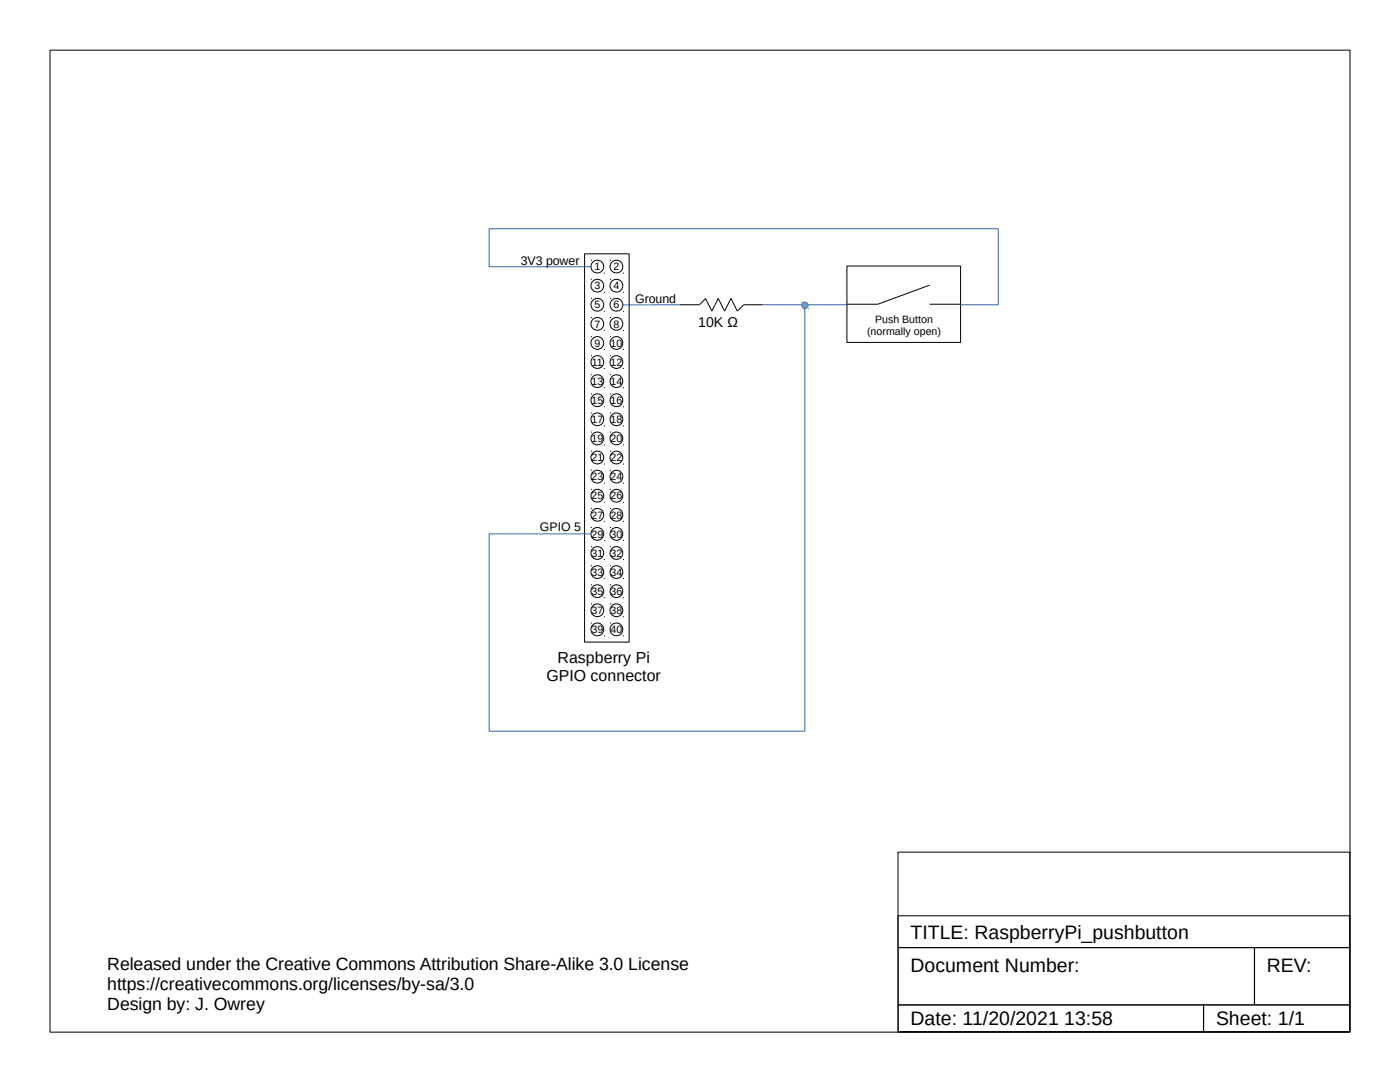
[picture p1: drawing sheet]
<svg xmlns="http://www.w3.org/2000/svg" width="279mm" height="216mm" viewBox="0 0 279 216" stroke-linecap="round" stroke-linejoin="round" font-family="sans-serif">
<g fill="none" stroke="#000" stroke-width=".2">
<path d="M10 10h259.4v195.9h-259.4zM116.7 50.6h8.9v77.5h-8.9zM117.9 51.9h.1M117.9 55.7h.1M117.9 59.5h.1M120.5 54.5h.1M120.5 58.3h.1M121.7 51.9h.1M121.7 55.7h.1M121.7 59.5h.1M124.3 54.5h.1M124.3 58.3h.1"/>
<path d="M140.8 59.5l1.3 2.6 1.2-2.6 1.3 2.6 1.3-2.6 1.2 2.6 1.3-1.3h3.8M140.8 59.6l-1.2 1.2M169 53.1h22.7v15.2h-22.7zM185.5 56.9l-10.3 3.8h-6.2M117.9 63.3h.1M117.9 67.2h.1M117.9 71h.1M117.9 74.8h.1M117.9 78.6h.1M120.5 62.1h.1M120.5 65.9h.1M120.5 69.7h.1"/>
<path d="M120.5 73.5h.1M120.5 77.4h.1M121.7 63.3h.1M121.7 67.2h.1M121.7 71h.1M121.7 74.8h.1M121.7 78.6h.1M124.3 62.1h.1M124.3 65.9h.1M124.3 69.7h.1M124.3 73.5h.1M124.3 77.4h.1"/>
<path d="M135.7 60.8h3.8M185.5 60.7h6.2M117.9 82.4h.1M117.9 86.2h.1M117.9 90h.1M117.9 93.8h.1M117.9 97.6h.1M120.5 81.2h.1M120.5 85h.1M120.5 88.8h.1M120.5 92.6h.1M120.5 96.4h.1"/>
<path d="M121.7 82.4h.1M121.7 86.2h.1M121.7 90h.1M121.7 93.8h.1M121.7 97.6h.1M124.3 81.2h.1M124.3 85h.1M124.3 88.8h.1M124.3 92.6h.1M124.3 96.4h.1M117.9 101.4h.1M117.9 105.3h.1"/>
<path d="M117.9 109.1h.1M117.9 112.9h.1M117.9 116.7h.1M120.5 100.2h.1M120.5 104h.1M120.5 107.8h.1M120.5 111.6h.1M120.5 115.5h.1M120.5 119.3h.1M121.7 101.4h.1M121.7 105.3h.1M121.7 109.1h.1"/>
<path d="M121.7 112.9h.1M121.7 116.7h.1M124.3 100.2h.1M124.3 104h.1M124.3 107.8h.1M124.3 111.6h.1M124.3 115.5h.1M124.3 119.3h.1M117.9 120.5h.1M117.9 124.3h.1M120.5 123.1h.1M120.5 126.9h.1"/>
<path d="M121.7 120.5h.1M121.7 124.3h.1M124.3 123.1h.1M124.3 126.9h.1M179.2 170h90.2v35.9h-90.2zM179.2 182.7h90.2v6.4h-90.2zM179.2 189.1h71.2v11.4h-71.2zM250.3 189.1h19.1v11.4h-19.1zM179.2 200.5h61v5.3h-61zM240.2 200.5h29.2v5.3h-29.2z"/>
<circle cx="119.2" cy="57" r="1.28"/>
<circle cx="119.2" cy="53.2" r="1.28"/>
<circle cx="123" cy="57" r="1.28"/>
<circle cx="123" cy="53.2" r="1.28"/>
<circle cx="119.2" cy="76.1" r="1.28"/>
<circle cx="119.2" cy="79.9" r="1.28"/>
<circle cx="119.2" cy="68.4" r="1.28"/>
<circle cx="119.2" cy="60.8" r="1.28"/>
<circle cx="119.2" cy="72.2" r="1.28"/>
<circle cx="119.2" cy="64.6" r="1.28"/>
<circle cx="123" cy="76.1" r="1.28"/>
<circle cx="123" cy="60.8" r="1.28"/>
<circle cx="123" cy="68.4" r="1.28"/>
<circle cx="123" cy="79.9" r="1.28"/>
<circle cx="123" cy="72.2" r="1.28"/>
<circle cx="123" cy="64.6" r="1.28"/>
<circle cx="119.2" cy="95.1" r="1.28"/>
<circle cx="119.2" cy="87.5" r="1.28"/>
<circle cx="119.2" cy="98.9" r="1.28"/>
<circle cx="119.2" cy="91.3" r="1.28"/>
<circle cx="119.2" cy="83.7" r="1.28"/>
<circle cx="123" cy="95.1" r="1.28"/>
<circle cx="123" cy="87.5" r="1.28"/>
<circle cx="123" cy="98.9" r="1.28"/>
<circle cx="123" cy="91.3" r="1.28"/>
<circle cx="123" cy="83.7" r="1.28"/>
<circle cx="119.2" cy="106.5" r="1.28"/>
<circle cx="119.2" cy="118" r="1.28"/>
<circle cx="119.2" cy="114.2" r="1.28"/>
<circle cx="119.2" cy="110.3" r="1.28"/>
<circle cx="119.2" cy="102.7" r="1.28"/>
<circle cx="123" cy="114.2" r="1.28"/>
<circle cx="123" cy="106.5" r="1.28"/>
<circle cx="123" cy="118" r="1.28"/>
<circle cx="123" cy="110.3" r="1.28"/>
<circle cx="123" cy="102.7" r="1.28"/>
<circle cx="119.2" cy="125.6" r="1.28"/>
<circle cx="119.2" cy="121.8" r="1.28"/>
<circle cx="123" cy="125.6" r="1.28"/>
<circle cx="123" cy="121.8" r="1.28"/>
</g>
<path d="M118 53.2h-20.4v-7.6h101.6v15.2h-7.5M135.7 60.8h-11.4M152.2 60.8h16.8M160.6 60.8v85.1h-63v-39.4h20.4" fill="none" stroke="#3465a4" stroke-width=".2"/>
<path d="M160 60.9a.65 .65 0 0 1 1.3 0 .65 .65 0 0 1-1.3 0z" fill-rule="evenodd" fill="#729fcf"/>
<g fill="none" stroke="#3465a4" stroke-width=".2">
<path d="M160 60.3h.1M161.3 61.5h.1"/>
<circle cx="160.6" cy="60.9" r=".63"/>
</g>
<g font-size="3.9">
<text x="181.7" y="187.3">TITLE: RaspberryPi_pushbutton</text>
<text x="181.7" y="194">Document Number:</text>
<text x="252.8" y="194">REV:</text>
<text x="181.7" y="204.5">Date: 11/20/2021 13:58</text>
<text x="242.7" y="204.5">Sheet: 1/1</text>
</g>
<g font-size="3.5">
<text x="21.4" y="193.5">Released under the Creative Commons Attribution Share-Alike 3.0 License</text>
<text x="21.4" y="197.5">https://creativecommons.org/licenses/by-sa/3.0</text>
<text x="21.4" y="201.4">Design by: J. Owrey</text>
</g>
<g font-size="3.2">
<text x="109" y="135.8">GPIO connector</text>
<text x="111.3" y="132.3">Raspberry Pi</text>
</g>
<text font-size="2.8" x="139.3" y="65.3">10K Ω</text>
<g font-size="2.5">
<text x="103.9" y="52.9">3V3 power</text>
<text x="126.8" y="60.5">Ground</text>
<text x="107.7" y="106">GPIO 5</text>
</g>
<g font-size="2.1">
<text x="118.6" y="53.9">1</text>
<text x="122.4" y="53.9">2</text>
<text x="118.6" y="57.7">3</text>
<text x="122.4" y="57.7">4</text>
<text x="118.6" y="61.5">5</text>
<text x="118.6" y="65.4">7</text>
<text x="122.4" y="61.5">6</text>
<text x="122.4" y="65.4">8</text>
<text x="174.7" y="64.4">Push Button</text>
<text x="118.6" y="69.2">9</text>
<text x="121.8" y="69.2">10</text>
<text x="173" y="66.8">(normally open)</text>
<text x="118" y="76.8">13</text>
<text x="118.1" y="73">11</text>
<text x="121.8" y="73">12</text>
<text x="121.8" y="76.8">14</text>
<text x="118" y="80.6">15</text>
<text x="121.8" y="80.6">16</text>
<text x="118" y="84.4">17</text>
<text x="118" y="88.2">19</text>
<text x="121.8" y="84.4">18</text>
<text x="121.8" y="88.2">20</text>
<text x="118" y="92">21</text>
<text x="118" y="95.8">23</text>
<text x="121.8" y="92">22</text>
<text x="121.8" y="95.8">24</text>
<text x="118" y="99.6">25</text>
<text x="121.8" y="99.6">26</text>
<text x="118" y="103.5">27</text>
<text x="118" y="107.3">29</text>
<text x="121.8" y="103.5">28</text>
<text x="121.8" y="107.3">30</text>
<text x="118" y="111.1">31</text>
<text x="121.8" y="111.1">32</text>
<text x="118" y="114.9">33</text>
<text x="118" y="118.7">35</text>
<text x="121.8" y="114.9">34</text>
<text x="121.8" y="118.7">36</text>
<text x="118" y="122.5">37</text>
<text x="121.8" y="122.5">38</text>
<text x="118" y="126.3">39</text>
<text x="121.8" y="126.3">40</text>
</g>
</svg>
